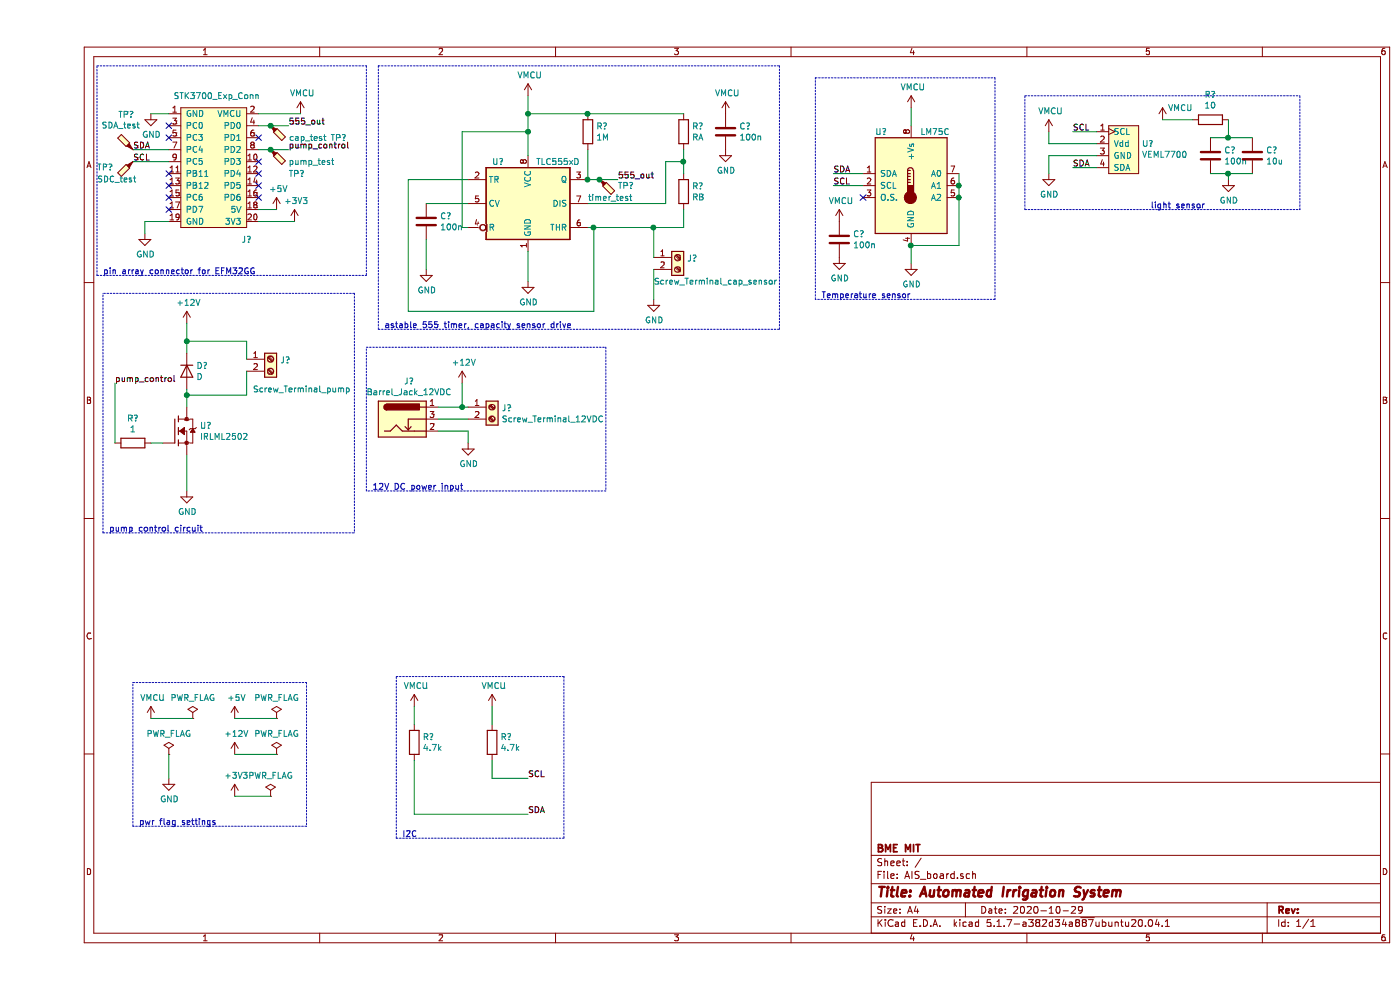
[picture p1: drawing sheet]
EESchema Schematic File Version 4
EELAYER 30 0
EELAYER END
$Descr A4 11693 8268
encoding utf-8
Sheet 1 1
Title "Automated Irrigation System"
Date "2020-10-29"
Rev ""
Comp "BME MIT"
Comment1 ""
Comment2 ""
Comment3 ""
Comment4 ""
$EndDescr
$Comp
L temalab_simb_library:STK3700_Exp_Conn J?
U 1 1
P 1450 1350
F 0 "J?" H 1750 700 50  0000 C CNN
F 1 "STK3700_Exp_Conn" H 1500 1900 50  0000 C CNN
F 2 "" H 1450 1350 50  0001 C CNN
F 3 "https://www.silabs.com/documents/public/user-guides/efm32gg-stk3700-ug.pdf" H 1450 1350 50  0001 C CNN
	1    1450 1350
	1    0    0    -1  
$EndComp
$Comp
L power:+5V #PWR0101
U 1 1
P 2000 1750
F 0 "#PWR0101" H 2000 1600 50  0001 C CNN
F 1 "+5V" H 2015 1923 50  0000 C CNN
F 2 "" H 2000 1750 50  0001 C CNN
F 3 "" H 2000 1750 50  0001 C CNN
	1    2000 1750
	1    0    0    -1  
$EndComp
$Comp
L power:+3V3 #PWR0102
U 1 1
P 2150 1850
F 0 "#PWR0102" H 2150 1700 50  0001 C CNN
F 1 "+3V3" H 2165 2023 50  0000 C CNN
F 2 "" H 2150 1850 50  0001 C CNN
F 3 "" H 2150 1850 50  0001 C CNN
	1    2150 1850
	1    0    0    -1  
$EndComp
$Comp
L power:GND #PWR0103
U 1 1
P 900 1950
F 0 "#PWR0103" H 900 1700 50  0001 C CNN
F 1 "GND" H 905 1777 50  0000 C CNN
F 2 "" H 900 1950 50  0001 C CNN
F 3 "" H 900 1950 50  0001 C CNN
	1    900  1950
	1    0    0    -1  
$EndComp
Wire Wire Line
	900  1950 900  1850
Wire Wire Line
	900  1850 1100 1850
$Comp
L power:GND #PWR0104
U 1 1
P 950 950
F 0 "#PWR0104" H 950 700 50  0001 C CNN
F 1 "GND" H 955 777 50  0000 C CNN
F 2 "" H 950 950 50  0001 C CNN
F 3 "" H 950 950 50  0001 C CNN
	1    950  950 
	1    0    0    -1  
$EndComp
Wire Wire Line
	1100 1350 800  1350
Wire Wire Line
	1100 1250 800  1250
Text Label 800  1250 0    50   ~ 0
SDA
Text Label 800  1350 0    50   ~ 0
SCL
Wire Wire Line
	2200 950  1850 950 
$Comp
L temalab_simb_library:VMCU #PWR0105
U 1 1
P 2200 950
F 0 "#PWR0105" H 2200 800 50  0001 C CNN
F 1 "VMCU" H 2215 1123 50  0000 C CNN
F 2 "" H 2200 950 50  0001 C CNN
F 3 "" H 2200 950 50  0001 C CNN
	1    2200 950 
	1    0    0    -1  
$EndComp
$Comp
L Sensor_Temperature:LM75C U?
U 1 1
P 7300 1550
F 0 "U?" H 7050 2000 50  0000 C CNN
F 1 "LM75C" H 7500 2000 50  0000 C CNN
F 2 "" H 7300 1550 50  0001 C CNN
F 3 "http://www.ti.com/lit/ds/symlink/lm75b.pdf" H 7300 1550 50  0001 C CNN
	1    7300 1550
	1    0    0    -1  
$EndComp
Wire Wire Line
	6900 1450 6650 1450
Wire Wire Line
	6900 1550 6650 1550
Text Label 6650 1450 0    50   ~ 0
SDA
Text Label 6650 1550 0    50   ~ 0
SCL
NoConn ~ 6900 1650
Wire Wire Line
	7300 2050 7700 2050
Wire Wire Line
	7700 2050 7700 1650
Wire Wire Line
	7700 1650 7700 1550
Connection ~ 7700 1650
Wire Wire Line
	7700 1550 7700 1450
Connection ~ 7700 1550
$Comp
L power:GND #PWR0106
U 1 1
P 7300 2200
F 0 "#PWR0106" H 7300 1950 50  0001 C CNN
F 1 "GND" H 7305 2027 50  0000 C CNN
F 2 "" H 7300 2200 50  0001 C CNN
F 3 "" H 7300 2200 50  0001 C CNN
	1    7300 2200
	1    0    0    -1  
$EndComp
Wire Wire Line
	7300 2200 7300 2050
Connection ~ 7300 2050
$Comp
L temalab_simb_library:VMCU #PWR0107
U 1 1
P 7300 900
F 0 "#PWR0107" H 7300 750 50  0001 C CNN
F 1 "VMCU" H 7315 1073 50  0000 C CNN
F 2 "" H 7300 900 50  0001 C CNN
F 3 "" H 7300 900 50  0001 C CNN
	1    7300 900 
	1    0    0    -1  
$EndComp
Wire Wire Line
	7300 900  7300 1050
$Comp
L temalab_simb_library:VEML7700 U?
U 1 1
P 9050 1250
F 0 "U?" H 9228 1301 50  0000 L CNN
F 1 "VEML7700" H 9228 1210 50  0000 L CNN
F 2 "" H 9000 1550 50  0001 C CNN
F 3 "https://www.vishay.com/docs/84286/veml7700.pdf" H 9000 1550 50  0001 C CNN
	1    9050 1250
	1    0    0    -1  
$EndComp
Wire Wire Line
	8850 1100 8650 1100
Text Label 8650 1100 0    50   ~ 0
SCL
Wire Wire Line
	8850 1400 8650 1400
Text Label 8650 1400 0    50   ~ 0
SDA
Wire Wire Line
	8850 1300 8450 1300
Wire Wire Line
	8450 1300 8450 1450
$Comp
L power:GND #PWR0108
U 1 1
P 8450 1450
F 0 "#PWR0108" H 8450 1200 50  0001 C CNN
F 1 "GND" H 8455 1277 50  0000 C CNN
F 2 "" H 8450 1450 50  0001 C CNN
F 3 "" H 8450 1450 50  0001 C CNN
	1    8450 1450
	1    0    0    -1  
$EndComp
Wire Wire Line
	8850 1200 8450 1200
Wire Wire Line
	8450 1200 8450 1100
$Comp
L temalab_simb_library:VMCU #PWR0109
U 1 1
P 8450 1100
F 0 "#PWR0109" H 8450 950 50  0001 C CNN
F 1 "VMCU" H 8465 1273 50  0000 C CNN
F 2 "" H 8450 1100 50  0001 C CNN
F 3 "" H 8450 1100 50  0001 C CNN
	1    8450 1100
	1    0    0    -1  
$EndComp
Wire Wire Line
	2150 1850 1850 1850
Wire Wire Line
	2000 1750 1850 1750
$Comp
L Timer:TLC555xD U?
U 1 1
P 4100 1700
F 0 "U?" H 3850 2050 50  0000 C CNN
F 1 "TLC555xD" H 4350 2050 50  0000 C CNN
F 2 "Package_SO:SOIC-8_3.9x4.9mm_P1.27mm" H 4950 1300 50  0001 C CNN
F 3 "http://www.ti.com/lit/ds/symlink/tlc555.pdf" H 4950 1300 50  0001 C CNN
	1    4100 1700
	1    0    0    -1  
$EndComp
$Comp
L Device:C C?
U 1 1
P 3250 1850
F 0 "C?" H 3365 1896 50  0000 L CNN
F 1 "100n" H 3365 1805 50  0000 L CNN
F 2 "" H 3288 1700 50  0001 C CNN
F 3 "~" H 3250 1850 50  0001 C CNN
	1    3250 1850
	1    0    0    -1  
$EndComp
Wire Wire Line
	3250 1700 3600 1700
$Comp
L power:GND #PWR0110
U 1 1
P 4100 2350
F 0 "#PWR0110" H 4100 2100 50  0001 C CNN
F 1 "GND" H 4105 2177 50  0000 C CNN
F 2 "" H 4100 2350 50  0001 C CNN
F 3 "" H 4100 2350 50  0001 C CNN
	1    4100 2350
	1    0    0    -1  
$EndComp
Wire Wire Line
	4100 2100 4100 2350
Wire Wire Line
	3250 2000 3250 2250
$Comp
L power:GND #PWR0111
U 1 1
P 3250 2250
F 0 "#PWR0111" H 3250 2000 50  0001 C CNN
F 1 "GND" H 3255 2077 50  0000 C CNN
F 2 "" H 3250 2250 50  0001 C CNN
F 3 "" H 3250 2250 50  0001 C CNN
	1    3250 2250
	1    0    0    -1  
$EndComp
$Comp
L Device:R R?
U 1 1
P 5400 1600
F 0 "R?" H 5470 1646 50  0000 L CNN
F 1 "RB" H 5470 1555 50  0000 L CNN
F 2 "" V 5330 1600 50  0001 C CNN
F 3 "~" H 5400 1600 50  0001 C CNN
	1    5400 1600
	1    0    0    -1  
$EndComp
$Comp
L power:GND #PWR0112
U 1 1
P 5150 2500
F 0 "#PWR0112" H 5150 2250 50  0001 C CNN
F 1 "GND" H 5155 2327 50  0000 C CNN
F 2 "" H 5150 2500 50  0001 C CNN
F 3 "" H 5150 2500 50  0001 C CNN
	1    5150 2500
	1    0    0    -1  
$EndComp
Wire Wire Line
	5400 1750 5400 1900
Wire Wire Line
	3600 1500 3100 1500
$Comp
L Device:R R?
U 1 1
P 5400 1100
F 0 "R?" H 5470 1146 50  0000 L CNN
F 1 "RA" H 5470 1055 50  0000 L CNN
F 2 "" V 5330 1100 50  0001 C CNN
F 3 "~" H 5400 1100 50  0001 C CNN
	1    5400 1100
	1    0    0    -1  
$EndComp
Wire Wire Line
	5400 1250 5400 1350
Wire Wire Line
	5400 1350 5250 1350
Connection ~ 5400 1350
Wire Wire Line
	5400 1350 5400 1450
Wire Wire Line
	4600 1500 4700 1500
Text Label 4850 1500 0    50   ~ 0
555_out
Wire Wire Line
	4100 1300 4100 1100
Wire Wire Line
	3600 1900 3550 1900
Wire Wire Line
	3550 1900 3550 1100
Wire Wire Line
	3550 1100 4100 1100
Connection ~ 4100 1100
$Comp
L temalab_simb_library:VMCU #PWR0114
U 1 1
P 4100 800
F 0 "#PWR0114" H 4100 650 50  0001 C CNN
F 1 "VMCU" H 4115 973 50  0000 C CNN
F 2 "" H 4100 800 50  0001 C CNN
F 3 "" H 4100 800 50  0001 C CNN
	1    4100 800 
	1    0    0    -1  
$EndComp
$Comp
L Device:R R?
U 1 1
P 800 3700
F 0 "R?" V 593 3700 50  0000 C CNN
F 1 "1" V 684 3700 50  0000 C CNN
F 2 "" V 730 3700 50  0001 C CNN
F 3 "~" H 800 3700 50  0001 C CNN
	1    800  3700
	0    1    1    0   
$EndComp
$Comp
L IRLML2502:IRLML2502 U?
U 1 1
P 1150 3600
F 0 "U?" H 1358 3646 50  0000 L CNN
F 1 "IRLML2502" H 1358 3555 50  0000 L CNN
F 2 "SOT23" H 1150 3600 50  0001 L BNN
F 3 "" H 1150 3600 50  0001 C CNN
	1    1150 3600
	1    0    0    -1  
$EndComp
Wire Wire Line
	1050 3700 950  3700
$Comp
L Device:D D?
U 1 1
P 1250 3100
F 0 "D?" V 1204 3180 50  0000 L CNN
F 1 "D" V 1295 3180 50  0000 L CNN
F 2 "" H 1250 3100 50  0001 C CNN
F 3 "~" H 1250 3100 50  0001 C CNN
	1    1250 3100
	0    1    1    0   
$EndComp
Wire Wire Line
	1250 3250 1250 3300
$Comp
L power:+12V #PWR0115
U 1 1
P 1250 2700
F 0 "#PWR0115" H 1250 2550 50  0001 C CNN
F 1 "+12V" H 1265 2873 50  0000 C CNN
F 2 "" H 1250 2700 50  0001 C CNN
F 3 "" H 1250 2700 50  0001 C CNN
	1    1250 2700
	1    0    0    -1  
$EndComp
Wire Wire Line
	1250 2700 1250 2850
$Comp
L power:GND #PWR0116
U 1 1
P 1250 4100
F 0 "#PWR0116" H 1250 3850 50  0001 C CNN
F 1 "GND" H 1255 3927 50  0000 C CNN
F 2 "" H 1250 4100 50  0001 C CNN
F 3 "" H 1250 4100 50  0001 C CNN
	1    1250 4100
	1    0    0    -1  
$EndComp
Wire Wire Line
	1250 4100 1250 3800
Wire Wire Line
	4100 800  4100 950 
$Comp
L Device:R R?
U 1 1
P 4600 1100
F 0 "R?" H 4670 1146 50  0000 L CNN
F 1 "1M" H 4670 1055 50  0000 L CNN
F 2 "" V 4530 1100 50  0001 C CNN
F 3 "~" H 4600 1100 50  0001 C CNN
	1    4600 1100
	1    0    0    -1  
$EndComp
Connection ~ 4600 1500
Wire Wire Line
	4600 1250 4600 1500
Wire Wire Line
	4100 950  4600 950 
Connection ~ 4100 950 
Wire Wire Line
	4100 950  4100 1100
$Comp
L Connector:Screw_Terminal_01x02 J?
U 1 1
P 1950 3000
F 0 "J?" H 2030 2992 50  0000 L CNN
F 1 "Screw_Terminal_pump" H 1800 2750 50  0000 L CNN
F 2 "" H 1950 3000 50  0001 C CNN
F 3 "~" H 1950 3000 50  0001 C CNN
	1    1950 3000
	1    0    0    -1  
$EndComp
Wire Wire Line
	1750 3000 1750 2850
Wire Wire Line
	1750 2850 1250 2850
Connection ~ 1250 2850
Wire Wire Line
	1250 2850 1250 2950
Wire Wire Line
	1750 3100 1750 3300
Wire Wire Line
	1750 3300 1250 3300
Connection ~ 1250 3300
Wire Wire Line
	1250 3300 1250 3400
Wire Wire Line
	4600 1900 4650 1900
Wire Wire Line
	3100 1500 3100 2600
Wire Wire Line
	3100 2600 4650 2600
Wire Wire Line
	4650 2600 4650 1900
Connection ~ 4650 1900
Wire Wire Line
	4650 1900 5150 1900
$Comp
L Connector:Screw_Terminal_01x02 J?
U 1 1
P 5350 2150
F 0 "J?" H 5430 2142 50  0000 L CNN
F 1 "Screw_Terminal_cap_sensor" H 5150 1950 50  0000 L CNN
F 2 "" H 5350 2150 50  0001 C CNN
F 3 "~" H 5350 2150 50  0001 C CNN
	1    5350 2150
	1    0    0    -1  
$EndComp
$Comp
L Connector:Screw_Terminal_01x02 J?
U 1 1
P 3800 3400
F 0 "J?" H 3880 3392 50  0000 L CNN
F 1 "Screw_Terminal_12VDC" H 3880 3301 50  0000 L CNN
F 2 "" H 3800 3400 50  0001 C CNN
F 3 "~" H 3800 3400 50  0001 C CNN
	1    3800 3400
	1    0    0    -1  
$EndComp
Wire Wire Line
	3350 3400 3550 3400
Wire Wire Line
	3600 3600 3350 3600
Wire Wire Line
	3600 3600 3600 3700
$Comp
L power:GND #PWR0118
U 1 1
P 3600 3700
F 0 "#PWR0118" H 3600 3450 50  0001 C CNN
F 1 "GND" H 3605 3527 50  0000 C CNN
F 2 "" H 3600 3700 50  0001 C CNN
F 3 "" H 3600 3700 50  0001 C CNN
	1    3600 3700
	1    0    0    -1  
$EndComp
$Comp
L power:+12V #PWR0119
U 1 1
P 3550 3200
F 0 "#PWR0119" H 3550 3050 50  0001 C CNN
F 1 "+12V" H 3565 3373 50  0000 C CNN
F 2 "" H 3550 3200 50  0001 C CNN
F 3 "" H 3550 3200 50  0001 C CNN
	1    3550 3200
	1    0    0    -1  
$EndComp
Wire Wire Line
	3550 3200 3550 3400
Connection ~ 3550 3400
Wire Wire Line
	3550 3400 3600 3400
Wire Notes Line
	6500 650  8000 650 
Wire Notes Line
	8000 650  8000 2500
Wire Notes Line
	8000 2500 6500 2500
Wire Notes Line
	6500 2500 6500 650 
Text Notes 6550 2500 0    50   ~ 0
Temperature sensor
Wire Notes Line
	8250 1750 8250 800 
Text Notes 9300 1750 0    50   ~ 0
light sensor
Wire Notes Line
	6200 550  6200 2750
Wire Notes Line
	2850 2750 2850 550 
Text Notes 2900 2750 0    50   ~ 0
astable 555 timer, capacity sensor drive\n
Wire Notes Line
	2750 2900 4750 2900
Wire Notes Line
	4750 2900 4750 4100
Wire Notes Line
	4750 4100 2750 4100
Wire Notes Line
	2750 4100 2750 2900
Text Notes 2800 4100 0    50   ~ 0
12V DC power input\n
Wire Notes Line
	2650 2450 2650 4450
Wire Notes Line
	550  4450 550  2450
Wire Wire Line
	650  3700 650  3200
Text Label 650  3200 0    50   ~ 0
pump_control
Text Notes 600  4450 0    50   ~ 0
pump control circuit\n
Wire Notes Line
	2750 550  2750 2300
Wire Notes Line
	500  2300 500  550 
Text Notes 550  2300 0    50   ~ 0
pin array connector for EFM32GG
$Comp
L power:PWR_FLAG #FLG?
U 1 1
P 1300 6000
F 0 "#FLG?" H 1300 6075 50  0001 C CNN
F 1 "PWR_FLAG" H 1300 6173 50  0000 C CNN
F 2 "" H 1300 6000 50  0001 C CNN
F 3 "~" H 1300 6000 50  0001 C CNN
	1    1300 6000
	1    0    0    -1  
$EndComp
$Comp
L power:PWR_FLAG #FLG?
U 1 1
P 2000 6000
F 0 "#FLG?" H 2000 6075 50  0001 C CNN
F 1 "PWR_FLAG" H 2000 6173 50  0000 C CNN
F 2 "" H 2000 6000 50  0001 C CNN
F 3 "~" H 2000 6000 50  0001 C CNN
	1    2000 6000
	1    0    0    -1  
$EndComp
$Comp
L power:PWR_FLAG #FLG?
U 1 1
P 1950 6650
F 0 "#FLG?" H 1950 6725 50  0001 C CNN
F 1 "PWR_FLAG" H 1950 6823 50  0000 C CNN
F 2 "" H 1950 6650 50  0001 C CNN
F 3 "~" H 1950 6650 50  0001 C CNN
	1    1950 6650
	1    0    0    -1  
$EndComp
$Comp
L temalab_simb_library:VMCU #PWR?
U 1 1
P 950 6000
F 0 "#PWR?" H 950 5850 50  0001 C CNN
F 1 "VMCU" H 965 6173 50  0000 C CNN
F 2 "" H 950 6000 50  0001 C CNN
F 3 "" H 950 6000 50  0001 C CNN
	1    950  6000
	1    0    0    -1  
$EndComp
Wire Wire Line
	950  6000 1300 6000
$Comp
L power:+5V #PWR?
U 1 1
P 1650 6000
F 0 "#PWR?" H 1650 5850 50  0001 C CNN
F 1 "+5V" H 1665 6173 50  0000 C CNN
F 2 "" H 1650 6000 50  0001 C CNN
F 3 "" H 1650 6000 50  0001 C CNN
	1    1650 6000
	1    0    0    -1  
$EndComp
Wire Wire Line
	1650 6000 2000 6000
$Comp
L power:+3V3 #PWR?
U 1 1
P 1650 6650
F 0 "#PWR?" H 1650 6500 50  0001 C CNN
F 1 "+3V3" H 1665 6823 50  0000 C CNN
F 2 "" H 1650 6650 50  0001 C CNN
F 3 "" H 1650 6650 50  0001 C CNN
	1    1650 6650
	1    0    0    -1  
$EndComp
Wire Wire Line
	1650 6650 1950 6650
$Comp
L power:GND #PWR?
U 1 1
P 1100 6500
F 0 "#PWR?" H 1100 6250 50  0001 C CNN
F 1 "GND" H 1105 6327 50  0000 C CNN
F 2 "" H 1100 6500 50  0001 C CNN
F 3 "" H 1100 6500 50  0001 C CNN
	1    1100 6500
	1    0    0    -1  
$EndComp
$Comp
L power:PWR_FLAG #FLG?
U 1 1
P 1100 6300
F 0 "#FLG?" H 1100 6375 50  0001 C CNN
F 1 "PWR_FLAG" H 1100 6473 50  0000 C CNN
F 2 "" H 1100 6300 50  0001 C CNN
F 3 "~" H 1100 6300 50  0001 C CNN
	1    1100 6300
	1    0    0    -1  
$EndComp
Wire Wire Line
	1100 6300 1100 6500
$Comp
L power:+12V #PWR?
U 1 1
P 1650 6300
F 0 "#PWR?" H 1650 6150 50  0001 C CNN
F 1 "+12V" H 1665 6473 50  0000 C CNN
F 2 "" H 1650 6300 50  0001 C CNN
F 3 "" H 1650 6300 50  0001 C CNN
	1    1650 6300
	1    0    0    -1  
$EndComp
$Comp
L power:PWR_FLAG #FLG?
U 1 1
P 2000 6300
F 0 "#FLG?" H 2000 6375 50  0001 C CNN
F 1 "PWR_FLAG" H 2000 6473 50  0000 C CNN
F 2 "" H 2000 6300 50  0001 C CNN
F 3 "~" H 2000 6300 50  0001 C CNN
	1    2000 6300
	1    0    0    -1  
$EndComp
Wire Wire Line
	1650 6300 2000 6300
Wire Notes Line
	800  5700 2250 5700
Wire Notes Line
	2250 5700 2250 6900
Wire Notes Line
	2250 6900 800  6900
Wire Notes Line
	800  6900 800  5700
Text Notes 850  6900 0    50   ~ 0
pwr flag settings\n
$Comp
L temalab_simb_library:VMCU #PWR?
U 1 1
P 3150 5900
F 0 "#PWR?" H 3150 5750 50  0001 C CNN
F 1 "VMCU" H 3165 6073 50  0000 C CNN
F 2 "" H 3150 5900 50  0001 C CNN
F 3 "" H 3150 5900 50  0001 C CNN
	1    3150 5900
	1    0    0    -1  
$EndComp
$Comp
L Device:R R?
U 1 1
P 3150 6200
F 0 "R?" H 3220 6246 50  0000 L CNN
F 1 "4.7k" H 3220 6155 50  0000 L CNN
F 2 "" V 3080 6200 50  0001 C CNN
F 3 "~" H 3150 6200 50  0001 C CNN
	1    3150 6200
	1    0    0    -1  
$EndComp
$Comp
L temalab_simb_library:VMCU #PWR?
U 1 1
P 3800 5900
F 0 "#PWR?" H 3800 5750 50  0001 C CNN
F 1 "VMCU" H 3815 6073 50  0000 C CNN
F 2 "" H 3800 5900 50  0001 C CNN
F 3 "" H 3800 5900 50  0001 C CNN
	1    3800 5900
	1    0    0    -1  
$EndComp
$Comp
L Device:R R?
U 1 1
P 3800 6200
F 0 "R?" H 3870 6246 50  0000 L CNN
F 1 "4.7k" H 3870 6155 50  0000 L CNN
F 2 "" V 3730 6200 50  0001 C CNN
F 3 "~" H 3800 6200 50  0001 C CNN
	1    3800 6200
	1    0    0    -1  
$EndComp
Wire Wire Line
	3800 6050 3800 5900
Wire Wire Line
	3800 6350 3800 6500
Wire Wire Line
	3800 6500 4100 6500
Wire Wire Line
	3150 6350 3150 6800
Wire Wire Line
	3150 6800 4100 6800
Wire Wire Line
	3150 6050 3150 5900
Text Label 4100 6500 0    50   ~ 0
SCL
Text Label 4100 6800 0    50   ~ 0
SDA
Wire Notes Line
	3000 5650 4400 5650
Wire Notes Line
	4400 5650 4400 7000
Wire Notes Line
	4400 7000 3000 7000
Wire Notes Line
	3000 7000 3000 5650
Text Notes 3050 7000 0    50   ~ 0
I2C\n
$Comp
L temalab_simb_library:VMCU #PWR?
U 1 1
P 6700 1850
F 0 "#PWR?" H 6700 1700 50  0001 C CNN
F 1 "VMCU" H 6715 2023 50  0000 C CNN
F 2 "" H 6700 1850 50  0001 C CNN
F 3 "" H 6700 1850 50  0001 C CNN
	1    6700 1850
	1    0    0    -1  
$EndComp
$Comp
L Device:C C?
U 1 1
P 6700 2000
F 0 "C?" H 6815 2046 50  0000 L CNN
F 1 "100n" H 6815 1955 50  0000 L CNN
F 2 "" H 6738 1850 50  0001 C CNN
F 3 "~" H 6700 2000 50  0001 C CNN
	1    6700 2000
	1    0    0    -1  
$EndComp
$Comp
L power:GND #PWR?
U 1 1
P 6700 2150
F 0 "#PWR?" H 6700 1900 50  0001 C CNN
F 1 "GND" H 6705 1977 50  0000 C CNN
F 2 "" H 6700 2150 50  0001 C CNN
F 3 "" H 6700 2150 50  0001 C CNN
	1    6700 2150
	1    0    0    -1  
$EndComp
$Comp
L Device:C C?
U 1 1
P 9800 1300
F 0 "C?" H 9915 1346 50  0000 L CNN
F 1 "100n" H 9915 1255 50  0000 L CNN
F 2 "" H 9838 1150 50  0001 C CNN
F 3 "~" H 9800 1300 50  0001 C CNN
	1    9800 1300
	1    0    0    -1  
$EndComp
$Comp
L Device:C C?
U 1 1
P 10150 1300
F 0 "C?" H 10265 1346 50  0000 L CNN
F 1 "10u" H 10265 1255 50  0000 L CNN
F 2 "" H 10188 1150 50  0001 C CNN
F 3 "~" H 10150 1300 50  0001 C CNN
	1    10150 1300
	1    0    0    -1  
$EndComp
Wire Wire Line
	9800 1150 9950 1150
Wire Wire Line
	9800 1450 9950 1450
Wire Wire Line
	9950 1150 9950 1000
Connection ~ 9950 1150
Wire Wire Line
	9950 1150 10150 1150
$Comp
L temalab_simb_library:VMCU #PWR?
U 1 1
P 9400 1000
F 0 "#PWR?" H 9400 850 50  0001 C CNN
F 1 "VMCU" H 9550 1100 50  0000 C CNN
F 2 "" H 9400 1000 50  0001 C CNN
F 3 "" H 9400 1000 50  0001 C CNN
	1    9400 1000
	1    0    0    -1  
$EndComp
$Comp
L power:GND #PWR?
U 1 1
P 9950 1500
F 0 "#PWR?" H 9950 1250 50  0001 C CNN
F 1 "GND" H 9955 1327 50  0000 C CNN
F 2 "" H 9950 1500 50  0001 C CNN
F 3 "" H 9950 1500 50  0001 C CNN
	1    9950 1500
	1    0    0    -1  
$EndComp
Wire Wire Line
	9950 1500 9950 1450
Connection ~ 9950 1450
Wire Wire Line
	9950 1450 10150 1450
Wire Notes Line
	10550 1750 10550 800 
Wire Notes Line
	8250 1750 10550 1750
Wire Notes Line
	8250 800  10550 800 
$Comp
L temalab_simb_library:VMCU #PWR?
U 1 1
P 5750 950
F 0 "#PWR?" H 5750 800 50  0001 C CNN
F 1 "VMCU" H 5765 1123 50  0000 C CNN
F 2 "" H 5750 950 50  0001 C CNN
F 3 "" H 5750 950 50  0001 C CNN
	1    5750 950 
	1    0    0    -1  
$EndComp
$Comp
L Device:C C?
U 1 1
P 5750 1100
F 0 "C?" H 5865 1146 50  0000 L CNN
F 1 "100n" H 5865 1055 50  0000 L CNN
F 2 "" H 5788 950 50  0001 C CNN
F 3 "~" H 5750 1100 50  0001 C CNN
	1    5750 1100
	1    0    0    -1  
$EndComp
$Comp
L power:GND #PWR?
U 1 1
P 5750 1250
F 0 "#PWR?" H 5750 1000 50  0001 C CNN
F 1 "GND" H 5755 1077 50  0000 C CNN
F 2 "" H 5750 1250 50  0001 C CNN
F 3 "" H 5750 1250 50  0001 C CNN
	1    5750 1250
	1    0    0    -1  
$EndComp
Wire Wire Line
	1850 1050 1950 1050
Text Label 2100 1050 0    50   ~ 0
555_out
Wire Notes Line
	500  2300 2750 2300
Wire Notes Line
	500  550  2750 550 
Wire Wire Line
	1850 1250 1950 1250
Text Label 2100 1250 0    50   ~ 0
pump_control
NoConn ~ 1100 1050
NoConn ~ 1100 1150
NoConn ~ 1100 1450
NoConn ~ 1100 1550
NoConn ~ 1100 1650
NoConn ~ 1100 1750
NoConn ~ 1850 1650
NoConn ~ 1850 1550
NoConn ~ 1850 1450
NoConn ~ 1850 1350
NoConn ~ 1850 1150
$Comp
L Connector:TestPoint_Probe TP?
U 1 1
P 800 1350
F 0 "TP?" H 1100 1400 50  0000 R CNN
F 1 "SDC_test" H 1100 1500 50  0000 R CNN
F 2 "" H 1000 1350 50  0001 C CNN
F 3 "~" H 1000 1350 50  0001 C CNN
	1    800  1350
	-1   0    0    1   
$EndComp
Wire Wire Line
	950  950  1100 950 
$Comp
L Connector:TestPoint_Probe TP?
U 1 1
P 800 1250
F 0 "TP?" V 1090 1305 50  0000 C CNN
F 1 "SDA_test" V 1000 1350 50  0000 C CNN
F 2 "" H 1000 1250 50  0001 C CNN
F 3 "~" H 1000 1250 50  0001 C CNN
	1    800  1250
	0    -1   -1   0   
$EndComp
$Comp
L Connector:TestPoint_Probe TP?
U 1 1
P 1950 1250
F 0 "TP?" V 2150 1400 50  0000 L CNN
F 1 "pump_test" V 2050 1400 50  0000 L CNN
F 2 "" H 2150 1250 50  0001 C CNN
F 3 "~" H 2150 1250 50  0001 C CNN
	1    1950 1250
	0    1    1    0   
$EndComp
Connection ~ 1950 1250
Wire Wire Line
	1950 1250 2100 1250
$Comp
L Connector:TestPoint_Probe TP?
U 1 1
P 1950 1050
F 0 "TP?" V 2050 1550 50  0000 L CNN
F 1 "cap_test" V 2049 1203 50  0000 L CNN
F 2 "" H 2150 1050 50  0001 C CNN
F 3 "~" H 2150 1050 50  0001 C CNN
	1    1950 1050
	0    1    1    0   
$EndComp
Connection ~ 1950 1050
Wire Wire Line
	1950 1050 2100 1050
$Comp
L Connector:TestPoint_Probe TP?
U 1 1
P 4700 1500
F 0 "TP?" V 4750 1650 50  0000 L CNN
F 1 "timer_test" V 4850 1400 50  0000 L CNN
F 2 "" H 4900 1500 50  0001 C CNN
F 3 "~" H 4900 1500 50  0001 C CNN
	1    4700 1500
	0    1    1    0   
$EndComp
Connection ~ 4700 1500
Wire Wire Line
	4700 1500 4850 1500
$Comp
L Device:R R?
U 1 1
P 9800 1000
F 0 "R?" V 10007 1000 50  0000 C CNN
F 1 "10" V 9916 1000 50  0000 C CNN
F 2 "" V 9730 1000 50  0001 C CNN
F 3 "~" H 9800 1000 50  0001 C CNN
	1    9800 1000
	0    -1   -1   0   
$EndComp
Wire Wire Line
	9400 1000 9650 1000
$Comp
L Connector:Barrel_Jack_Switch J?
U 1 1
P 3050 3500
F 0 "J?" H 3107 3817 50  0000 C CNN
F 1 "Barrel_Jack_12VDC" H 3107 3726 50  0000 C CNN
F 2 "" H 3100 3460 50  0001 C CNN
F 3 "~" H 3100 3460 50  0001 C CNN
	1    3050 3500
	1    0    0    -1  
$EndComp
Wire Wire Line
	3600 3500 3350 3500
Wire Wire Line
	5150 2150 5150 1900
Wire Wire Line
	5150 2500 5150 2250
Wire Notes Line
	2850 2750 6200 2750
Wire Notes Line
	2850 550  6200 550 
Wire Wire Line
	5250 1700 5250 1350
Wire Wire Line
	4600 1700 5250 1700
Wire Wire Line
	4600 950  5400 950 
Connection ~ 4600 950 
Wire Wire Line
	5150 1900 5400 1900
Connection ~ 5150 1900
Wire Notes Line
	550  4450 2650 4450
Wire Notes Line
	2650 2450 550  2450
$EndSCHEMATC
